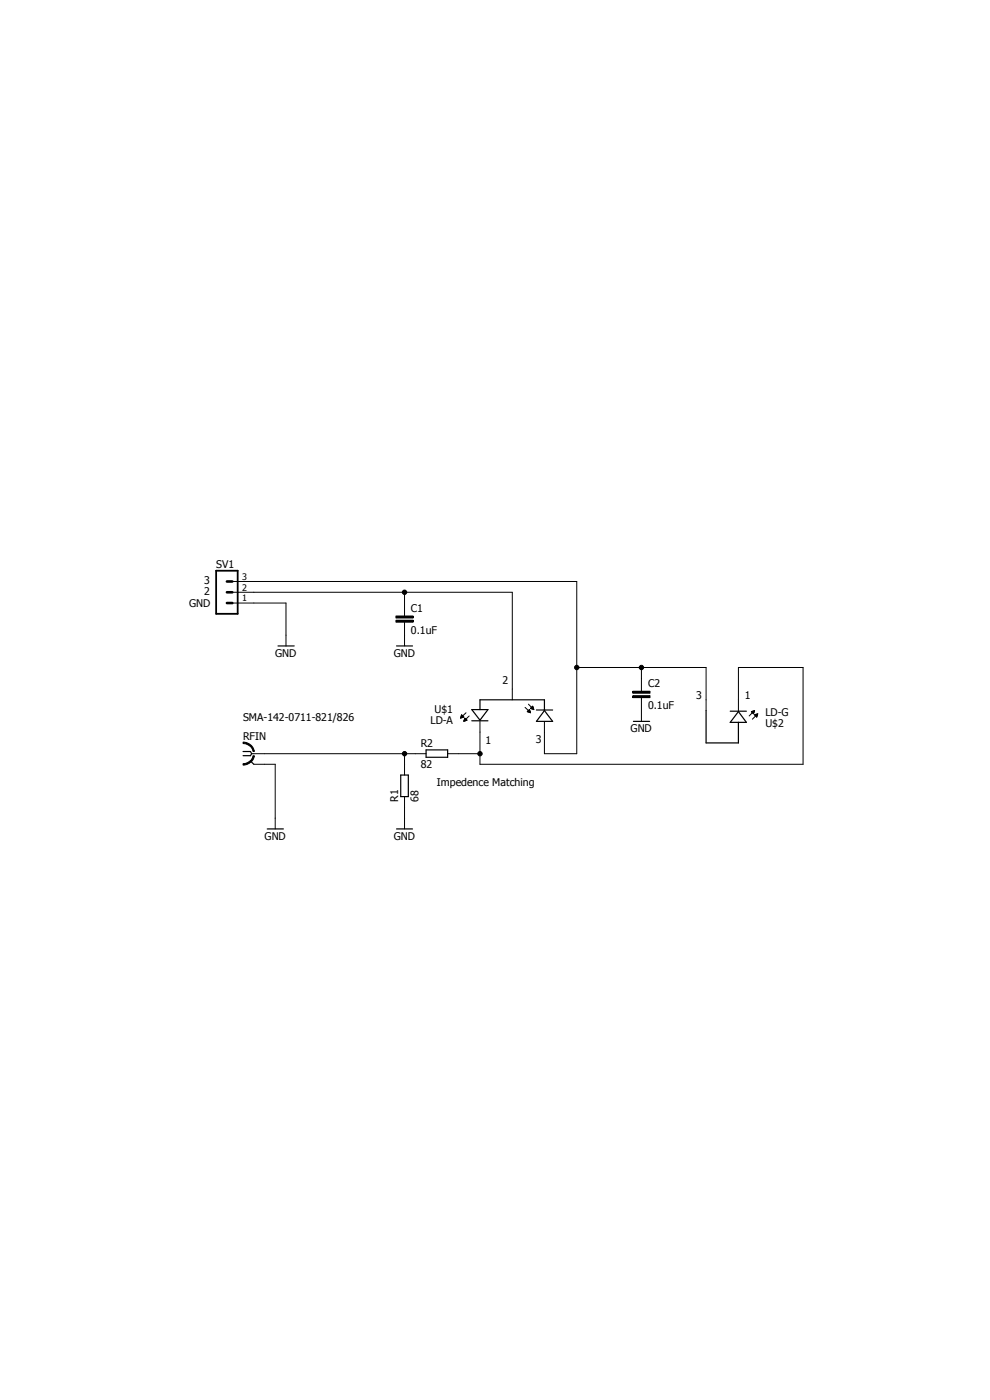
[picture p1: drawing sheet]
<svg xmlns="http://www.w3.org/2000/svg" width="210mm" height="297mm" viewBox="0 0 210 297" stroke-linecap="round" stroke-linejoin="round" font-family="sans-serif">
<path d="M39.5 118.2l130.9 60.5M170.4 118.2l-130.9 60.5" fill="none" stroke="#fff" stroke-width=".21"/>
<g fill="none" stroke="#000" stroke-width=".25">
<path d="M59 137h3.4M84.1 137h3.4M51.6 159.4h1.5l.3 .5-.3 .4h-1.5M90.4 159.1h4.6v1.6h-4.6zM100.1 150.5h3.4l-1.7 2.3zM100.1 152.9h3.4M101.8 150.5v-2h13.7v2.2M113.8 150.6h3.4M115.5 150.7l1.7 2.3h-3.4zM134.4 153h3.4M149.8 150.7v6.9h6.8v-4.4M154.9 150.9h3.4"/>
<path d="M156.6 151l1.7 2.2h-3.4zM53.1 161.5l.7 .6M56.7 175.9h3.4M84.1 175.9h3.4M85 164.4h1.6v4.6h-1.6z"/>
</g>
<g fill="none" stroke="#000" stroke-width=".21">
<path d="M49.3 123.4h73v36.5h-6.8v-6.9M49.3 127.9h11.4v9.1M49.3 125.6h59.4v22.9M84 131.6h3.6v.4h-3.6zM84 130.7h3.6v.4h-3.6zM85.8 125.6v5M85.8 132v5M51.6 157.4a2.48 2.48 0 0 1 2.4 2h-.3a2.14 2.14 0 0 0-2.1-1.7zM53.4 159.9h37M85.8 159.9v4.5M95 159.9h6.8M97.7 152.3h.1"/>
<path d="M97.7 152.2h.3M97.7 152.1h.6M97.8 152.1h.5M97.8 152h.5M97.8 151.9h.4M97.8 151.8h.3M97.9 151.6l.5 .5-.7 .3zM97.9 151.7h.1M98.4 153h.2M98.4 152.9h.4M98.4 152.8h.6M98.5 152.7h.5"/>
<path d="M98.5 152.7h.4M98.5 152.6h.3M98.6 152.5h.2M98.6 152.4h.1M98.6 152.4l.5 .4-.7 .2zM98.8 151.2l-.9 .9M99.5 151.9l-.9 .9M111.4 150.1l.9 .9M111.8 151l.5-.5 .2 .7zM111.9 151h.6M111.9 150.9h.5M112 150.8h.4"/>
<path d="M112.1 150.7h.3M112.1 149.4l.9 .9M112.1 151h.4M112.2 150.6h.2M112.3 150.5h.1M112.3 151.1h.2M112.5 150.3l.5-.5 .2 .7zM112.6 150.2h.5M112.6 150.3h.6M112.7 150.1h.4M112.8 150h.3M112.9 150.4h.3"/>
<path d="M112.9 149.9h.1M113.1 150.5h.1M122.3 141.6h27.5v9.1M134.2 147.6h3.7v.4h-3.7zM134.2 146.6h3.7v.5h-3.7zM136.1 141.6v5M136.1 148v5M156.6 150.7v-9.1h13.7v20.5h-68.5v-9.1M159.4 151h.6M159.4 151l.4 .4M159.5 151h.4M159.5 151.1h.4"/>
<path d="M159.6 150.9h.4M159.6 151.2h.3M159.7 151.3h.2M159.8 150.8h.2M159.8 151l-.9 .9M159.8 151.4h.1M160 150.7h.1M160.1 151.6l.6-.2-.2 .7zM160.1 150.7l-.7 .3M160.1 150.7l-.3 .7M160.1 151.7h.6M160.1 151.6h.6"/>
<path d="M160.2 151.8h.4M160.3 151.9h.3M160.3 151.6h.4M160.4 152h.1M160.5 152.1h.1M160.5 151.6l-.9 1M160.5 151.5h.2M51.6 162a2.14 2.14 0 0 0 2.1-1.7l.3 .1a2.38 2.38 0 0 1-2.4 1.9zM53.8 162.1h4.6v13.8M85.8 169v6.9"/>
<circle cx="85.8" cy="125.6" r=".46"/>
<circle cx="85.8" cy="159.9" r=".46"/>
<circle cx="101.8" cy="159.9" r=".46"/>
<circle cx="122.3" cy="141.6" r=".46"/>
<circle cx="136.1" cy="141.6" r=".46"/>
</g>
<g fill="#000">
<path d="M51.6 157.4a2.48 2.48 0 0 1 2.4 2h-.3a2.14 2.14 0 0 0-2.1-1.7z" fill-rule="evenodd"/>
<path d="M51.6 162a2.14 2.14 0 0 0 2.1-1.7l.3 .1a2.38 2.38 0 0 1-2.4 1.9z" fill-rule="evenodd"/>
<circle cx="85.8" cy="125.6" r=".46"/>
<circle cx="85.8" cy="159.9" r=".46"/>
<circle cx="101.8" cy="159.9" r=".46"/>
<circle cx="122.3" cy="141.6" r=".46"/>
<circle cx="136.1" cy="141.6" r=".46"/>
</g>
<path d="M84 131.8h3.6M84 130.9h3.6M134.2 147.8h3.7M134.2 146.9h3.7" fill="none" stroke="#000" stroke-width=".42"/>
<path d="M45.8 121.1h4.6v9.1h-4.6z" fill="none" stroke="#000" stroke-width=".38"/>
<path d="M48.1 123.4h1.2M48.1 125.6h1.2M48.1 127.9h1.2" fill="none" stroke="#000" stroke-width=".55"/>
<g font-size="2.2">
<text x="43.3" y="123.8">3</text>
<text x="45.8" y="120.4">SV1</text>
<text x="40.1" y="128.8">GND</text>
<text x="43.3" y="126.3">2</text>
<text x="87.2" y="129.9">C1</text>
<text x="87.2" y="134.4">0.1uF</text>
<text x="58.4" y="139.3">GND</text>
<text x="83.5" y="139.3">GND</text>
<text x="106.6" y="145">2</text>
<text x="137.5" y="145.8">C2</text>
<text x="147.7" y="148.3">3</text>
<text x="158" y="148.3">1</text>
<text x="51.6" y="153">SMA-142-0711-821/826</text>
<text x="91.3" y="153.5">LD-A</text>
<text x="92.2" y="151.2">U$1</text>
<text x="133.8" y="155.3">GND</text>
<text x="137.5" y="150.4">0.1uF</text>
<text x="162.3" y="151.9">LD-G</text>
<text x="162.3" y="154.2">U$2</text>
<text x="51.6" y="156.9">RFIN</text>
<text x="89.2" y="158.5">R2</text>
<text x="103" y="157.8">1</text>
<text x="113.7" y="157.6">3</text>
<text x="89.2" y="162.9">82</text>
<text x="92.7" y="166.7">Impedence Matching</text>
<text x="84.5" y="170.1" transform="rotate(-90 84.5 170.1)">R1</text>
<text x="88.8" y="170.1" transform="rotate(-90 88.8 170.1)">68</text>
<text x="56.1" y="178.1">GND</text>
<text x="83.5" y="178.1">GND</text>
</g>
<g font-size="1.9">
<text x="51.4" y="125.3">2</text>
<text x="51.4" y="123">3</text>
<text x="51.4" y="127.6">1</text>
</g>
</svg>
